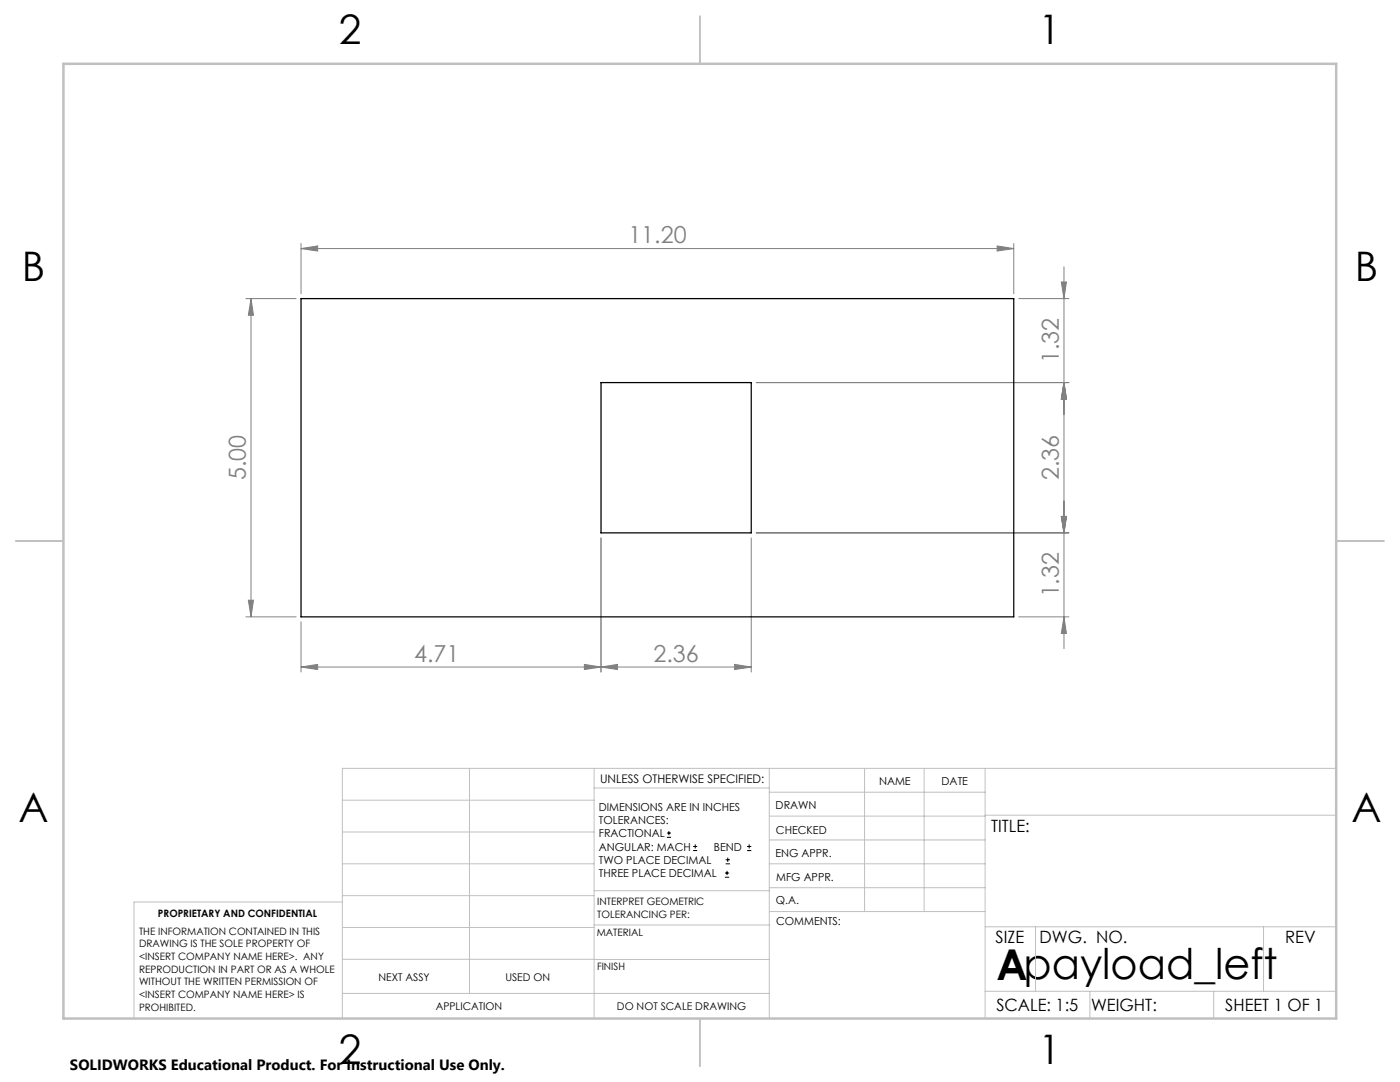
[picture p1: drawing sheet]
<svg xmlns="http://www.w3.org/2000/svg" width="279mm" height="216mm" viewBox="0 0 279 216" stroke-linecap="round" stroke-linejoin="round" font-family="sans-serif">
<g fill="none" stroke="#000" stroke-width=".2">
<path d="M133.1 167.1h.8M133.1 166.2h.8M133.5 165.8v.9M138.3 169.7h.8M138.3 168.9h.8M138.7 168.5v.8M144.7 175h.8M144.7 174.2h.8M144.8 172.4h.9M144.8 171.6h.9M145.1 173.8v.8M145.2 171.1v.9"/>
<path d="M149.1 169.7h.8M149.1 168.9h.8M149.5 168.5v.8"/>
</g>
<g fill="none" stroke="#808080" stroke-width=".2">
<path d="M49.1 59.6h10M50.1 59.6l.5 3.3h-1zM50.1 59.6v63.5M60.1 49.6l3.3-.5v1zM60.1 48.6v10M60.1 49.6h142.2M199 49.1l3.3 .5-3.3 .5zM202.3 48.6v10M203.3 59.6h10M211.8 56.3h1l-.5 3.3zM212.3 53.2v76.2M150.9 76.3h62.4"/>
<path d="M212.3 76.3l.5 3.3h-1zM49.6 119.8h1l-.5 3.3zM119.9 107.4v26.7M149.9 107.4v26.7M150.9 106.3h62.4M211.8 103h1l-.5 3.3zM49.1 123.1h10M60.1 133.1l3.3-.5v1zM60.1 124.1v10M116.6 132.6l3.3 .5-3.3 .5zM119.9 133.1l3.3-.5v1zM146.6 132.6l3.3 .5-3.3 .5z"/>
<path d="M149.9 133.1h-89.8M203.3 123.1h10M212.3 123.1l.5 3.3h-1z"/>
</g>
<g fill="none" stroke="#c0c0c0" stroke-width=".2">
<path d="M68.3 159.7h50.3M93.7 153.3v44.9M118.6 153.3v49.9M118.6 157.2h34.9M153.5 153.3v49.9M153.5 158.1h43.1M172.5 153.3v28.6M184.4 153.3v28.6M196.6 153.3v49.9M266.7 153.3h-198.4v49.9M68.3 178.7h50.3M68.3 172.4h50.3"/>
<path d="M68.3 166h50.3M68.3 180h-41.6v23.2M118.6 177.7h35M153.5 167.6h43.1M153.5 162.8h43.1M153.5 172.4h43.1M153.5 177.1h43.1M196.6 162.7h70.1M68.3 198.2h85.2M68.3 191.4l85.2 .1M68.3 185.1h50.3M118.6 184.6h35"/>
<path d="M153.6 181.9h43M196.6 197.8h70.1M196.6 184.9h70.1M206.7 184.9v12.9M217.5 197.8v5.4M242.2 197.8v5.4M252.2 184.9v12.9"/>
</g>
<path d="M139.7 3.2v9.5M3.1 107.9h9.6M266.7 107.9h9.5M139.7 203.2v9.6" fill="none" stroke="#c0c0c0" stroke-width=".25"/>
<path d="M12.7 12.7h254v190.5h-254z" fill="none" stroke="#c0c0c0" stroke-width=".5"/>
<g fill="#808080">
<path d="M199 49.1l3.3 .5-3.3 .5zM60.1 49.6l3.3-.5v1zM116.6 132.6l3.3 .5-3.3 .5zM60.1 133.1l3.3-.5v1z"/>
<path d="M119.9 133.1l3.3-.5v1zM146.6 132.6l3.3 .5-3.3 .5z"/>
<path d="M211.8 103h1l-.5 3.3zM212.3 76.3l.5 3.3h-1zM212.3 123.1l.5 3.3h-1zM211.8 103h1l-.5 3.3zM212.3 76.3l.5 3.3h-1zM211.8 56.3h1l-.5 3.3z"/>
<path d="M50.1 59.6l.5 3.3h-1zM49.6 119.8h1l-.5 3.3z"/>
</g>
<path d="M60.1 59.6h142.2v63.5h-142.2zM119.9 76.3h30v30h-30z" fill="none" stroke="#000" stroke-width=".25"/>
<text font-size="8.5" x="198.9" y="195.5">Apayload_left</text>
<g font-size="8.1">
<text x="67.6" y="8.9">2</text>
<text x="207.3" y="8.9">1</text>
<text x="4.4" y="56.2">B</text>
<text x="270.4" y="56.2">B</text>
<text x="3.7" y="164.1">A</text>
<text x="269.7" y="164.1">A</text>
<text x="67.6" y="212.4">2</text>
<text x="207.3" y="212.4">1</text>
</g>
<g font-size="4.7" fill="#808080">
<text x="125.4" y="48.6">11.20</text>
<text x="211.3" y="72.5" transform="rotate(-90 211.3 72.5)">1.32</text>
<text x="49.1" y="95.8" transform="rotate(-90 49.1 95.8)">5.00</text>
<text x="211.3" y="95.8" transform="rotate(-90 211.3 95.8)">2.36</text>
<text x="211.3" y="119.2" transform="rotate(-90 211.3 119.2)">1.32</text>
<text x="82.6" y="132.1">4.71</text>
<text x="130.4" y="132.1">2.36</text>
</g>
<g font-size="3.4">
<text x="197.8" y="166">TITLE:</text>
<text x="198.7" y="188.1">SIZE</text>
<text x="207.5" y="188.1">DWG. NO.</text>
<text x="256.5" y="188.2">REV</text>
<text x="198.8" y="201.7">SCALE: 1:5</text>
<text x="217.7" y="201.8">WEIGHT:</text>
<text x="244.5" y="201.7">SHEET 1 OF 1</text>
</g>
<text font-size="3" x="14" y="213.5">SOLIDWORKS Educational Product. For Instructional Use Only.</text>
<text font-size="2.4" x="119.8" y="156.2">UNLESS OTHERWISE SPECIFIED:</text>
<g font-size="2.2">
<text x="119.5" y="161.8">DIMENSIONS ARE IN INCHES</text>
<text x="154.8" y="161.4">DRAWN</text>
<text x="175.4" y="156.6">NAME</text>
<text x="187.9" y="156.7">DATE</text>
<text x="119.5" y="164.4">TOLERANCES:</text>
<text x="119.5" y="167.1">FRACTIONAL</text>
<text x="154.9" y="166.3">CHECKED</text>
<text x="119.5" y="169.7">ANGULAR: MACH</text>
<text x="119.5" y="172.4">TWO PLACE DECIMAL</text>
<text x="142.5" y="169.7">BEND</text>
<text x="154.8" y="171">ENG APPR.</text>
<text x="119.5" y="175">THREE PLACE DECIMAL</text>
<text x="154.9" y="175.7">MFG APPR.</text>
<text x="154.9" y="180.4">Q.A.</text>
<text x="154.9" y="184.6">COMMENTS:</text>
</g>
<g font-size="2.1">
<text x="75.5" y="195.7">NEXT ASSY</text>
<text x="100.9" y="195.7">USED ON</text>
<text x="86.9" y="201.5">APPLICATION</text>
<text x="123.1" y="201.6">DO NOT SCALE DRAWING</text>
</g>
<g font-size="2">
<text x="31.5" y="182.9">PROPRIETARY AND CONFIDENTIAL</text>
<text x="119.2" y="180.6">INTERPRET GEOMETRIC</text>
<text x="119.2" y="183.1">TOLERANCING PER:</text>
<text x="27.8" y="186.5">THE INFORMATION CONTAINED IN THIS</text>
<text x="27.8" y="189">DRAWING IS THE SOLE PROPERTY OF</text>
<text x="27.8" y="191.6">&lt;INSERT COMPANY NAME HERE&gt;. ANY</text>
<text x="119.1" y="186.7">MATERIAL</text>
<text x="27.8" y="194.1">REPRODUCTION IN PART OR AS A WHOLE</text>
<text x="27.8" y="196.6">WITHOUT THE WRITTEN PERMISSION OF</text>
<text x="119.1" y="193.5">FINISH</text>
<text x="27.8" y="199.1">&lt;INSERT COMPANY NAME HERE&gt; IS</text>
<text x="27.8" y="201.7">PROHIBITED.</text>
</g>
</svg>
